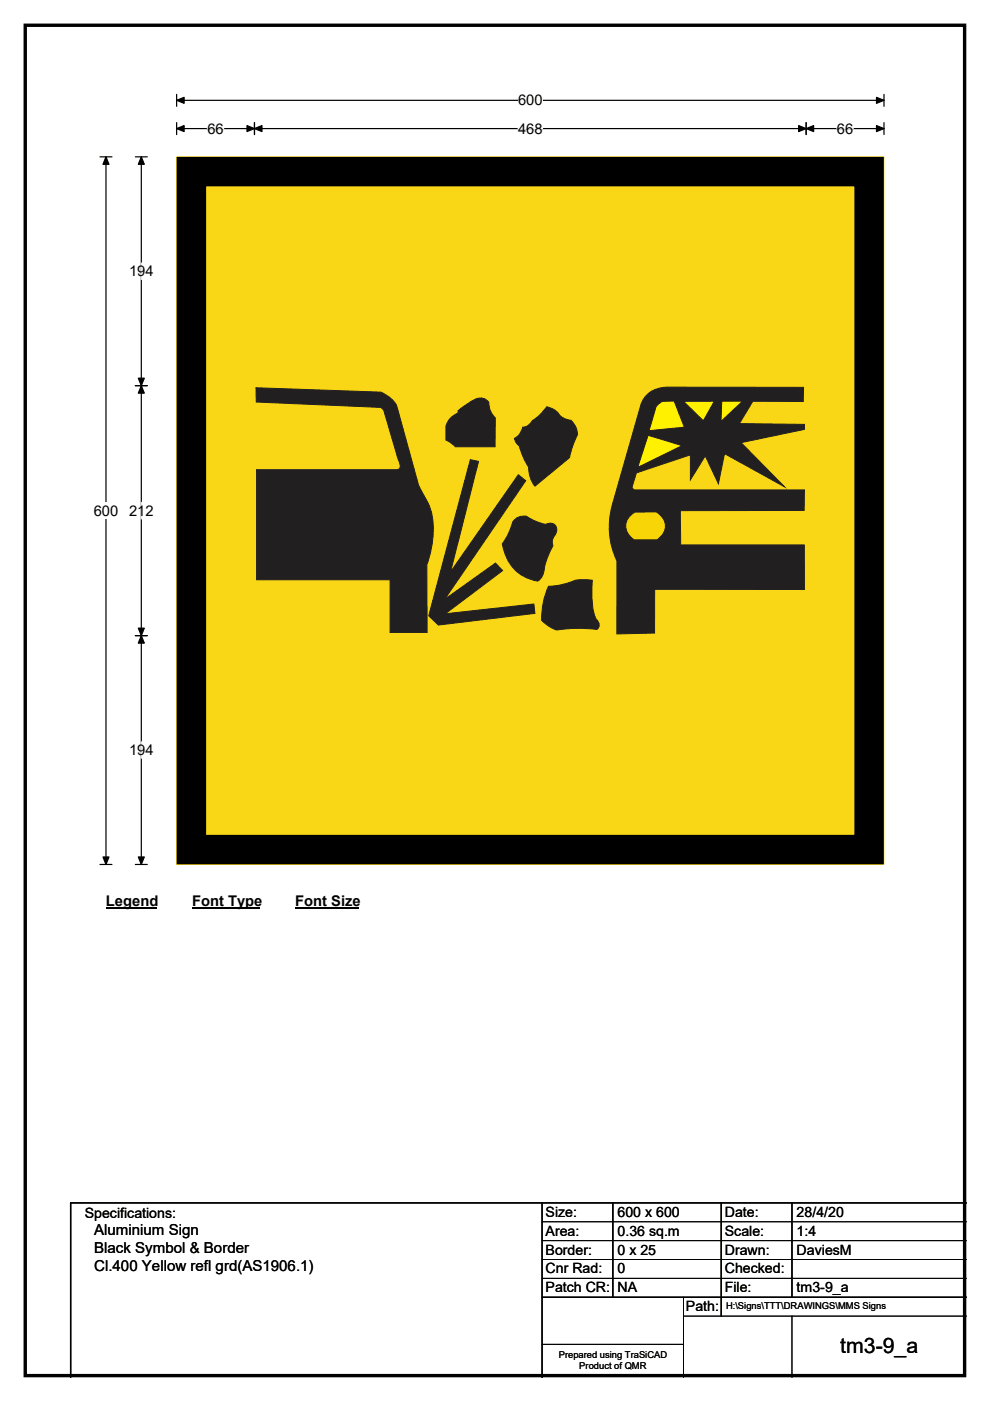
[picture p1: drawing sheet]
<svg xmlns="http://www.w3.org/2000/svg" width="210mm" height="297mm" viewBox="0 0 210 297" stroke-linecap="round" stroke-linejoin="round" font-family="sans-serif">
<path d="M5.4 5.4h199.2v286.3h-199.2z" fill="none" stroke="#000" stroke-width=".72"/>
<path d="M37.5 21.3h150M37.5 20v2.5M187.5 20v2.5" fill="none" stroke="#000" stroke-width=".25"/>
<path d="M37.5 21.3l1.6-.7v1.3zM185.9 20.6l1.6 .7-1.6 .6z" fill="#000" stroke="#000" stroke-width=".25"/>
<path d="M109.9 19.5h5.2v3.5h-5.2z" fill="#fff"/>
<path d="M21.2 33.3h2.5M22.5 33.3v150M37.5 27.3h150M37.5 26v2.5M54 26v2.5M171 26v2.5M187.5 26v2.5M21.2 183.3h2.5" fill="none" stroke="#000" stroke-width=".25"/>
<path d="M22.5 33.3l.6 1.5h-1.3zM37.5 27.3l1.6-.7v1.3zM54 27.3l1.6-.7v1.3zM52.4 26.6l1.6 .7-1.6 .6zM169.4 26.6l1.6 .7-1.6 .6zM171 27.3l1.6-.7v1.3zM185.9 26.6l1.6 .7-1.6 .6zM21.8 181.7h1.3l-.6 1.6z" fill="#000" stroke="#000" stroke-width=".25"/>
<path d="M44 27.3h3.5M109.9 27.3h5.2M177.5 27.3h3.5" fill="none" stroke="#fff" stroke-width=".25"/>
<path d="M19.9 106.5h5.2v3.5h-5.2z" fill="#fff"/>
<path d="M28.7 33.3h2.5M30 33.3v150M28.7 81.8h2.5M28.7 134.8h2.5M28.7 183.3h2.5" fill="none" stroke="#000" stroke-width=".25"/>
<path d="M30 33.3l.6 1.5h-1.3zM30 81.8l.6 1.6h-1.3zM29.3 80.2h1.3l-.6 1.6zM29.3 133.2h1.3l-.6 1.6zM30 134.8l.6 1.6h-1.3zM29.3 181.7h1.3l-.6 1.6z" fill="#000" stroke="#000" stroke-width=".25"/>
<path d="M30 55.8v3.5M30 106.5v3.5M30 157.3v3.5" fill="none" stroke="#fff" stroke-width=".25"/>
<path d="M22.5 189.3h10.7v3.5h-10.7z" fill="#fff"/>
<path d="M22.5 192.6h10.7" fill="none" stroke="#000" stroke-width=".32"/>
<path d="M40.7 189.3h14.4v3.5h-14.4z" fill="#fff"/>
<path d="M40.7 192.6h14.4" fill="none" stroke="#000" stroke-width=".32"/>
<path d="M62.6 189.3h13.5v3.5h-13.5z" fill="#fff"/>
<path d="M62.6 192.6h13.5" fill="none" stroke="#000" stroke-width=".32"/>
<path d="M37.5 33.3h150v150h-150z" fill="#fad716"/>
<path d="M37.5 33.3h150v150h-150z" fill="none" stroke="#fad716" stroke-width=".21"/>
<path d="M40.6 36.4h143.7v143.7h-143.7z" fill="none" stroke="#000" stroke-width="6.2"/>
<g fill="#221f20" stroke="#221f20" stroke-width=".21">
<path d="M54.3 82.2l26.5 .9 1.3 .8 1.5 1.2 .5 .9 4.7 16.8 .5 1.2a14.2 14.2 0 0 1 2.4 11l-.5 2.4-.7 2.4 .1 14.3h-7.9v-11.2h-28.3v-23.3h29.3l.9-.2a1.76 1.76 0 0 0-.2-2.1l-3-10.3-.6-.6-26.4-1.2z" fill-rule="evenodd"/>
<path d="M99.8 97.5l1.7 .3-6 23.5 14.4-20.7 1.6 1.3-17.2 25.2 10.8-7.7 1.5 1.6-12.2 9.1 18.8-2 .3 1.9-20.5 2.5-2.1-1.9z" fill-rule="evenodd"/>
<path d="M95.7 88.5l1.5-.9-.1-.5a14.8 14.8 0 0 1 4.3-2.7 2.09 2.09 0 0 1 2.3 .9 4.5 4.5 0 0 0 1.4 3.3l-.1 6.1h-8.4l-1.1-.9-.9-.5v-2.9l.4-1z" fill-rule="evenodd"/>
<path d="M110.9 90.6a2.35 2.35 0 0 0 2-1.4l1.4-1.1 1.7-1.8a4.5 4.5 0 0 1 3 2l.9 .5 1.2 .3a3.3 3.3 0 0 1 .7 4.5l-1 3.4-7.3 6.1-.7-1.1-.6-1.7a3.1 3.1 0 0 0-.8-2.5l-1.3-3.3-.6-.5-.4-1.1a3.5 3.5 0 0 0 1.8-2.3z" fill-rule="evenodd"/>
<path d="M109.1 110.2a2.62 2.62 0 0 1 3.7-.1l2.9 1.1a1.51 1.51 0 0 1 2.1 .2 1.51 1.51 0 0 1-.1 2.1 2.11 2.11 0 0 0-.4 2.2 16.7 16.7 0 0 0-2 5.9 2.75 2.75 0 0 1-1.3 1.6 8.9 8.9 0 0 1-7.5-7.9l1.2-1.9 1-2.7z" fill-rule="evenodd"/>
<path d="M137 83.9a6.1 6.1 0 0 1 4.3-1.8h29.1v3h-10.7l-2.9 4.7 13.8 .2v1l-13.4 2.9 9.2 9.3-12.7-7-1.3 6.4-2.8-6-3.2 5.1v-5.3l-11.4 3.9-1 3.1 .5 .5h36.1v4.3l-26.3 .1 .1 7.2h26.2v9.5l-31.7-.1-.1 9.3-8 .2 .1-15.5a16.7 16.7 0 0 1-1.1-11.7l6.1-21.2 .3-.8z" fill-rule="evenodd"/>
</g>
<g fill="#fff100" stroke="#221f20" stroke-width=".21">
<path d="M137.5 92.3l7.2 2.2-9.4 4.6z"/>
<path d="M145 85.1h6.5l-2.3 4.1z"/>
<path d="M153.1 85.1h4.4l-4.6 4.2z"/>
<path d="M139.4 85.9l1.1-.8 2.5-.1 2.2 5.6-7.5 .7 1.4-5.1z" fill-rule="evenodd"/>
</g>
<path d="M133.9 109.1l.8-.5 4.5-.1a3.3 3.3 0 0 1 1.9 2.9 3.3 3.3 0 0 1-1.7 3h-4.9a3.2 3.2 0 0 1-.6-5.3z" fill-rule="evenodd" fill="#f7d506" stroke="#221f20" stroke-width=".21"/>
<path d="M116.3 124.3a15.5 15.5 0 0 0 5.7-1.3l1.8-.1 1.8 .1a20.4 20.4 0 0 0 .6 7.8l.3 .5a1.3 1.3 0 0 1 .1 2.2 30 30 0 0 0-8.5 .1l-1.6-.8-1.6-1.3a16.9 16.9 0 0 1 1.4-7.2z" fill-rule="evenodd" fill="#221f20" stroke="#221f20" stroke-width=".21"/>
<path d="M115 255v37M130 255v20M153 255v24M168 255v20M205 255h-190v37M115 275h90" fill="none" stroke="#000" stroke-width=".3"/>
<path d="M115 259h90M115 263h90M115 267h90M115 271h90M145 279h60M145 275v17M168 279v13M115 285h30" fill="none" stroke="#000" stroke-width=".21"/>
<text font-size="4.5" x="178.2" y="286.9">tm3-9_a</text>
<g font-size="3.2">
<text x="20" y="261.9">Aluminium Sign</text>
<text x="20" y="265.7">Black Symbol &amp; Border</text>
<text x="20" y="269.6">Cl.400 Yellow refl grd(AS1906.1)</text>
</g>
<g font-size="3.1">
<text x="109.9" y="22.3">600</text>
<text x="44" y="28.3">66</text>
<text x="109.9" y="28.3">468</text>
<text x="177.5" y="28.3">66</text>
<text x="27.4" y="58.5">194</text>
<text x="19.9" y="109.3">600</text>
<text x="27.4" y="109.3">212</text>
<text x="27.4" y="160.1">194</text>
<text x="22.5" y="192.1">Legend</text>
<text x="40.7" y="192.1">Font Type</text>
<text x="62.6" y="192.1">Font Size</text>
</g>
<g font-size="3">
<text x="115.7" y="258">Size:</text>
<text x="131" y="258">600 x 600</text>
<text x="153.7" y="258">Date:</text>
<text x="169" y="258">28/4/20</text>
<text x="18" y="258.2">Specifications:</text>
<text x="115.7" y="262">Area:</text>
<text x="131" y="262">0.36 sq.m</text>
<text x="153.7" y="262">Scale:</text>
<text x="169" y="262">1:4</text>
<text x="115.7" y="266">Border:</text>
<text x="115.7" y="270">Cnr Rad:</text>
<text x="131" y="266">0 x 25</text>
<text x="131" y="270">0</text>
<text x="153.7" y="266">Drawn:</text>
<text x="153.7" y="270">Checked:</text>
<text x="169" y="266">DaviesM</text>
<text x="115.7" y="274">Patch CR:</text>
<text x="131" y="274">NA</text>
<text x="153.7" y="274">File:</text>
<text x="169" y="274">tm3-9_a</text>
<text x="145.5" y="278">Path:</text>
</g>
<g font-size="2">
<text x="154" y="277.6">H:\Signs\TTT\DRAWINGS\MMS Signs</text>
<text x="118.5" y="287.8">Prepared using TraSiCAD</text>
<text x="122.9" y="290.2">Product of QMR</text>
</g>
</svg>
